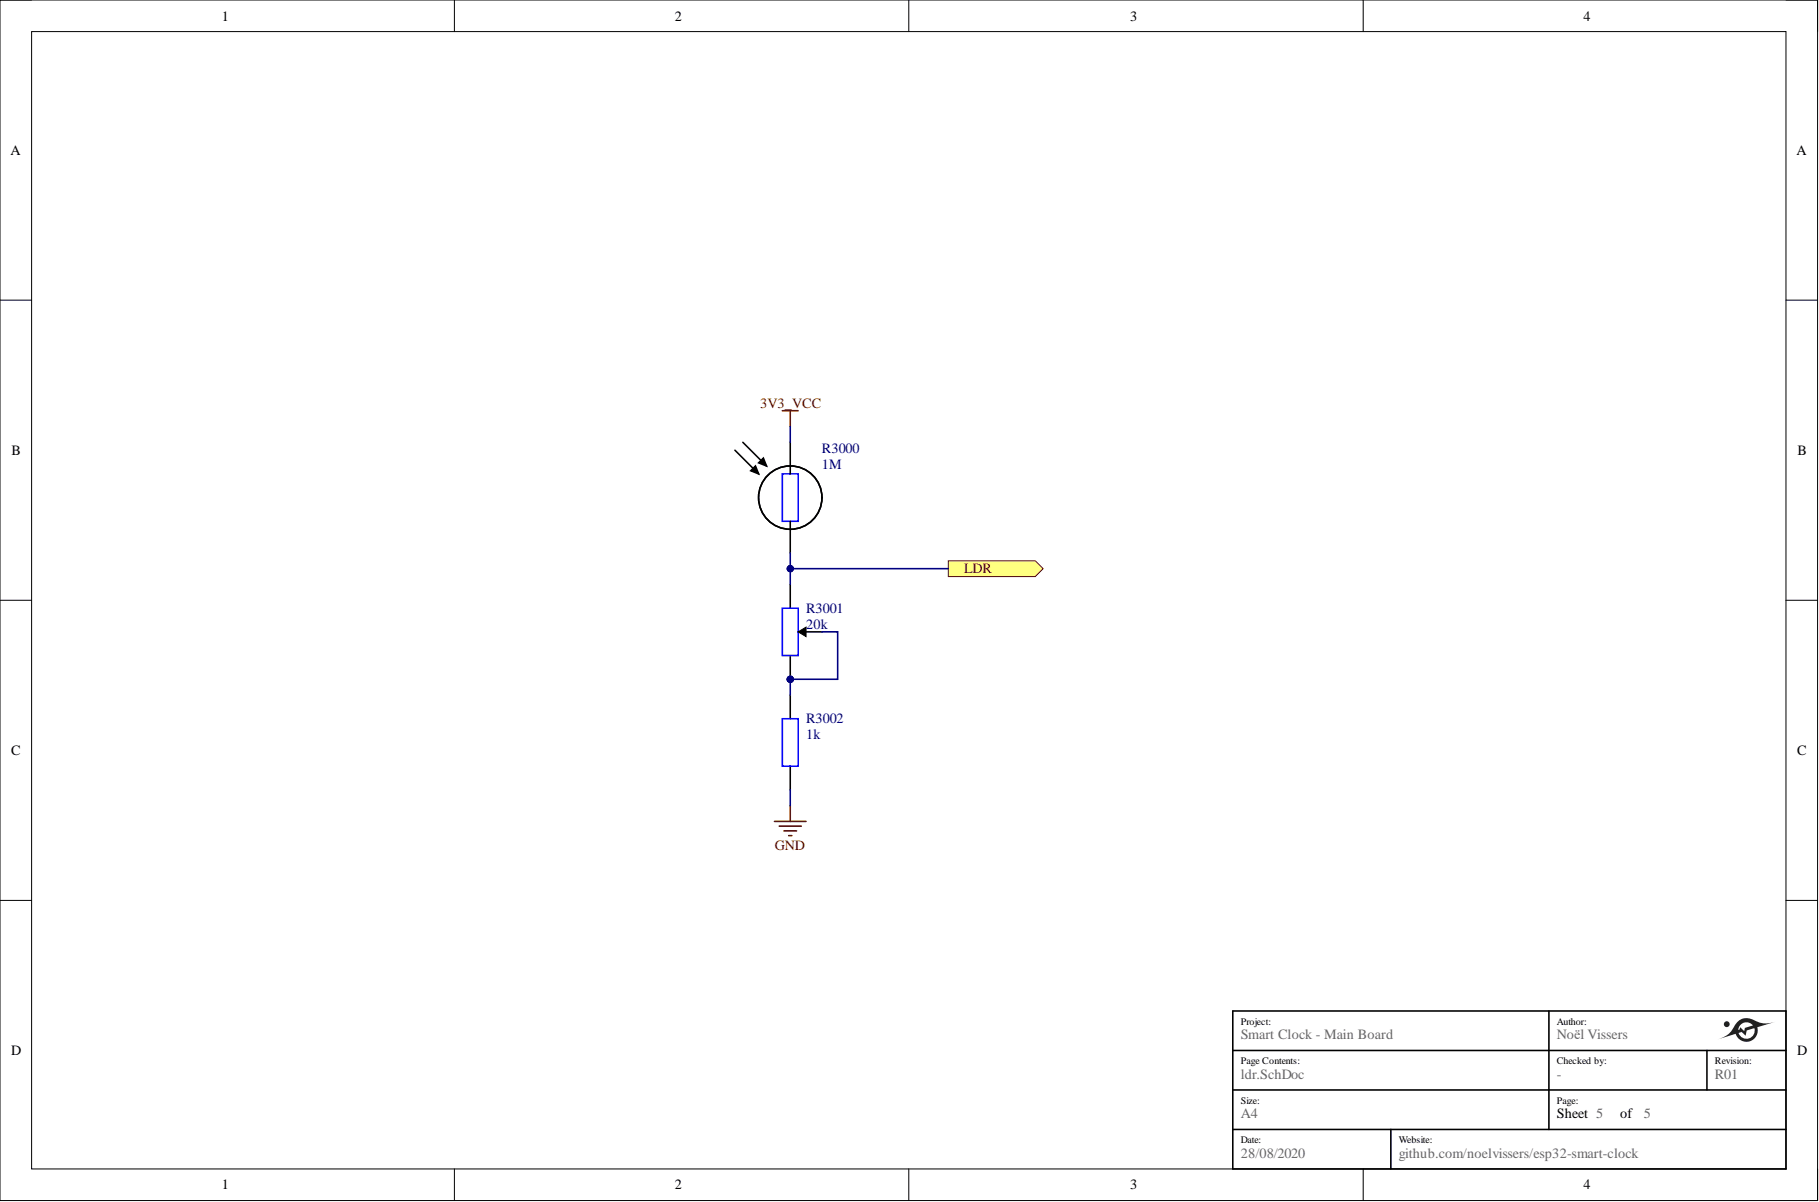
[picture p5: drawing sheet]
<svg xmlns="http://www.w3.org/2000/svg" width="292mm" height="193mm" viewBox="0 0 292 193" stroke-linecap="round" stroke-linejoin="round" font-family="sans-serif">
<g fill="none" stroke="#000" stroke-width=".16">
<path d="M0 0h291.9v192.7h-291.9zM0 0h5.1M5.1 5.1h281.7v182.6h-281.7zM73 0v5.1M145.9 0v5.1M218.9 0v5.1M286.8 0h5.1v5.1M0 48.2h5.1M286.8 48.2h5.1M0 96.4h5.1M286.8 96.4h5.1M0 144.6h5.1"/>
<path d="M286.8 144.6h5.1M73 187.7v5M145.9 187.7v5M218.9 187.7v5M291.9 187.7v5"/>
</g>
<g fill="none" stroke="#000" stroke-width=".25">
<path d="M118 72.3l3.8 3.8M119.3 71l3.8 3.8M120.6 75.6l.7-.8 .5 1.3zM121.8 74.3l.8-.8 .5 1.3zM126.9 71v5.1M126.9 83.7v5.1"/>
<circle cx="126.9" cy="79.9" r="5.1"/>
</g>
<path d="M125.6 76.1h2.6v7.6h-2.6z" fill="none" stroke="#00f" stroke-width=".25"/>
<path d="M120.6 75.6l.7-.8 .5 1.3zM121.8 74.3l.8-.8 .5 1.3z" fill="#000"/>
<circle cx="126.9" cy="109" r=".51" fill="#000080"/>
<circle cx="126.9" cy="109" r=".51" fill="none" stroke="#000080" stroke-width=".16"/>
<path d="M126.9 105.2v3.8" fill="none" stroke="#000" stroke-width=".25"/>
<circle cx="126.9" cy="109" r=".51" fill="#000080"/>
<circle cx="126.9" cy="109" r=".51" fill="none" stroke="#000080" stroke-width=".16"/>
<path d="M126.9 93.8v3.8M126.9 111.6v3.8M128.2 101.4h3.8M126.9 123v3.8" fill="none" stroke="#000" stroke-width=".25"/>
<path d="M125.6 97.6h2.6v7.6h-2.6zM125.6 115.4h2.6v7.6h-2.6z" fill="none" stroke="#00f" stroke-width=".25"/>
<path d="M128.2 101.4l1.2-.7v1.5z" fill-rule="evenodd" fill="#000"/>
<path d="M128.2 101.4l1.2-.7v1.5z" fill="none" stroke="#000" stroke-width=".16"/>
<path d="M152.3 90h13.9l1.3 1.3-1.3 1.3h-13.9z" fill-rule="evenodd" fill="#ffff80"/>
<path d="M152.3 90h13.9l1.3 1.3-1.3 1.3h-13.9z" fill="none" stroke="#800000" stroke-width=".16"/>
<path d="M125.6 65.9h2.6M126.9 65.9v2.6M124.4 131.9h5M125.1 132.6h3.6M125.9 133.4h2M126.6 134.2h.6M126.9 129.3v2.6" fill="none" stroke="#800000" stroke-width=".25"/>
<path d="M126.9 88.8v5" fill="none" stroke="#000080" stroke-width=".25"/>
<circle cx="126.9" cy="91.3" r=".51" fill="#000080"/>
<circle cx="126.9" cy="91.3" r=".51" fill="none" stroke="#000080" stroke-width=".16"/>
<path d="M132 101.4h2.5v7.6h-7.6v2.6" fill="none" stroke="#000080" stroke-width=".25"/>
<circle cx="126.9" cy="109" r=".51" fill="#000080"/>
<circle cx="126.9" cy="109" r=".51" fill="none" stroke="#000080" stroke-width=".16"/>
<path d="M126.9 91.3h25.4" fill="none" stroke="#000080" stroke-width=".25"/>
<circle cx="126.9" cy="91.3" r=".51" fill="#000080"/>
<circle cx="126.9" cy="91.3" r=".51" fill="none" stroke="#000080" stroke-width=".16"/>
<path d="M126.9 68.5v2.5M126.9 126.8v2.5" fill="none" stroke="#000080" stroke-width=".25"/>
<path d="M198 162.3h88.8v25.4h-88.8zM198 175h88.8M198 168.6h88.8M248.7 162.3v19M274.1 168.6v6.4M198 181.3h88.8M223.3 181.3v6.4" fill="none" stroke="#000" stroke-width=".25"/>
<g fill="#231f20">
<path d="M279.2 165.8a1.33 1.33 0 0 0 1.6 .9 1.33 1.33 0 0 0 .9-1.6l-1.2 .3-.2 .9-.3-.4a.45 .45 0 0 0-.8-.1zM279.5 164.5l-.3 .5-.1 .3h.3v-.4l.7 .6 .1-.5 1.3-.4a1.33 1.33 0 0 0-2-.1zM275.7 166.9a4.2 4.2 0 0 0 3.1-2.6 2.26 2.26 0 0 1 3.2-.4 3.8 3.8 0 0 0 3.2 .1l-3 .9a1.82 1.82 0 0 1-1.2 2.3 1.82 1.82 0 0 1-2.3-1.2z"/>
<circle cx="277.3" cy="164.4" r=".47"/>
</g>
<g font-size="2.3">
<text x="35.6" y="3.3">1</text>
<text x="108.4" y="3.3">2</text>
<text x="181.5" y="3.3">3</text>
<text x="254.3" y="3.3">4</text>
<text x="1.7" y="24.9">A</text>
<text x="288.5" y="24.9">A</text>
<text x="1.9" y="73">B</text>
<text x="288.7" y="73">B</text>
<text x="1.8" y="121.2">C</text>
<text x="288.6" y="121.2">C</text>
<text x="1.8" y="169.4">D</text>
<text x="288.6" y="169.4">D</text>
<text x="250" y="179.5">Sheet 5</text>
<text x="260.1" y="179.5">of</text>
<text x="35.6" y="191">1</text>
<text x="108.4" y="191">2</text>
<text x="181.5" y="191">3</text>
<text x="254.3" y="191">4</text>
</g>
<g font-size="2.3" fill="#800000">
<text x="122.1" y="65.4">3V3_VCC</text>
<text x="154.8" y="92.1">LDR</text>
<text x="124.4" y="136.4">GND</text>
</g>
<g font-size="2.3" fill="#000080">
<text x="132" y="72.8">R3000</text>
<text x="132" y="75.3">1M</text>
<text x="129.4" y="98.4">R3001</text>
<text x="129.4" y="100.9">20k</text>
<text x="129.4" y="116.1">R3002</text>
<text x="129.4" y="118.7">1k</text>
</g>
<g font-size="2.3" fill="#666">
<text x="199.2" y="166.9">Smart Clock - Main Board</text>
<text x="250" y="166.9">Noël Vissers</text>
<text x="199.2" y="173.2">ldr.SchDoc</text>
<text x="250" y="173.2">-</text>
<text x="275.4" y="173.2">R01</text>
<text x="199.2" y="179.5">A4</text>
<text x="264" y="179.5">5</text>
<text x="199.2" y="185.9">28/08/2020</text>
<text x="224.6" y="185.9">github.com/noelvissers/esp32-smart-clock</text>
</g>
<g font-size="1.6">
<text x="199.2" y="164.5">Project:</text>
<text x="250" y="164.5">Author:</text>
<text x="199.2" y="170.8">Page Contents:</text>
<text x="250" y="170.8">Checked by:</text>
<text x="275.4" y="170.8">Revision:</text>
<text x="199.2" y="177.2">Size:</text>
<text x="250" y="177.2">Page:</text>
<text x="199.2" y="183.5">Date:</text>
<text x="224.6" y="183.5">Website:</text>
</g>
</svg>
